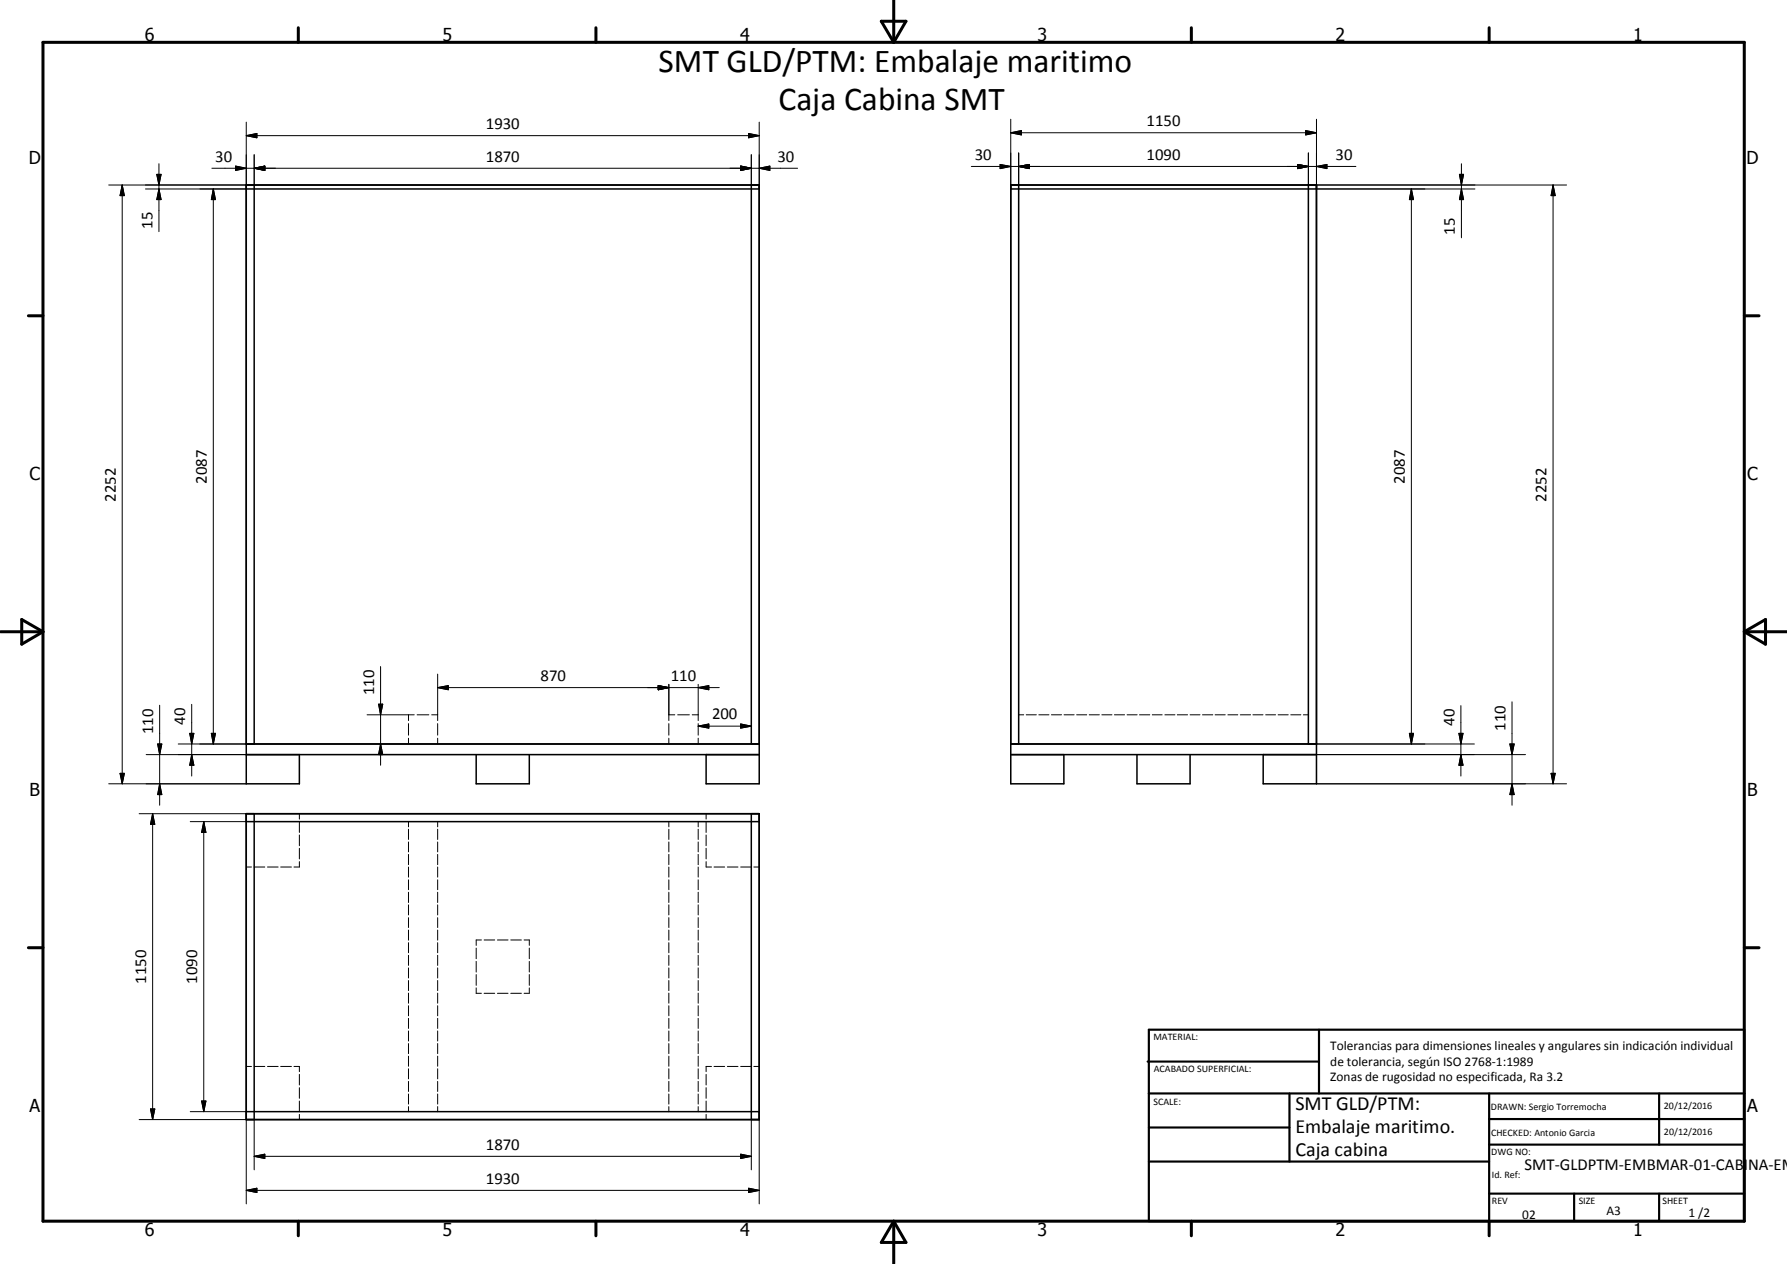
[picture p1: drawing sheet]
<svg xmlns="http://www.w3.org/2000/svg" width="420mm" height="297mm" viewBox="0 0 420 297" stroke-linecap="round" stroke-linejoin="round" font-family="sans-serif">
<g fill="none" stroke="#000" stroke-width=".35">
<path d="M57.9 44.4h120.6M59.8 43.5v131.3M176.6 43.5v131.3M237.6 44.4h71.9M239.5 43.5v131.3M307.6 43.5v131.3M57.9 177.3h120.6M57.9 174.8h120.6M70.4 177.3v6.9h-12.5v-140.7h120.6v140.7h-12.5v-6.9M112 177.3v6.9h12.4v-6.9M237.6 177.3h71.9M237.6 174.8h71.9"/>
<path d="M250.1 177.3v6.9h-12.5v-140.7h71.9v140.7h-12.5v-6.9M267.3 177.3v6.9h12.5v-6.9M57.9 191.2h120.6v71.9h-120.6zM57.9 193.1h120.6M59.8 191.2v71.9M176.6 191.2v71.9M57.9 261.2h120.6"/>
</g>
<g fill="none" stroke="#000" stroke-width=".24">
<path d="M37.4 38.5v15.9M49.8 39.5h137.7M55.4 39l2.5 .5-2.5 .5zM57.9 31.9l2.5-.5v1zM57.9 28.7v14.8h-32.3M57.9 31.9h120.6M59.8 39.5l2.5-.5v1zM59.8 36.4v7.1M174.1 39l2.5 .5-2.5 .5zM176 31.4l2.5 .5-2.5 .5zM176.6 36.4v7.1M178.5 39.5l2.5-.5v1z"/>
<path d="M178.5 28.7v14.8M228.4 39.1h90.4M235.2 38.7l2.4 .4-2.4 .5zM237.6 31.2l2.5-.5v1zM237.6 31.2h71.9M237.6 28v15.5M239.5 39.1l2.5-.4v.9zM239.5 35.9v7.6M305.1 38.7l2.5 .4-2.5 .5zM307 30.7l2.5 .5-2.5 .5zM307.6 35.9v7.6M309.5 39.1l2.5-.4v.9z"/>
<path d="M309.5 28v15.5h58.8M343.6 38.5v17.4M28.7 43.5l.5 2.5h-1zM28.7 43.5v140.7M34.2 44.4h23.7M36.9 41h1l-.5 2.5zM37.4 44.4l.5 2.5h-1zM50.2 44.4l.5 2.5h-1zM50.2 44.4v130.4M309.5 44.4h37.3M331.8 44.4l.5 2.5h-.9zM331.8 44.4v130.4"/>
<path d="M343.1 41h1l-.5 2.5zM343.6 44.4l.5 2.5h-1zM365.2 43.5l.5 2.5h-1zM365.2 43.5v140.7M89.5 156.6v23.2M102.9 158.4v10.9M34.4 177.3h23.5M37.1 174.8h.9l-.5 2.5zM37.5 165.7v23.5M41.9 174.8h16M44.6 172.3h1l-.5 2.5zM45.1 177.3l.5 2.5h-1z"/>
<path d="M45.1 165.5v16.9M49.7 172.3h1l-.5 2.5zM86.3 168h11.1M89 165.5h1l-.5 2.5zM89.5 174.8l.5 2.5h-1zM96 168v1.3M96 170.1v2.7M96 173.5v1.3M98.1 168h2.7M101.5 168h1.4M102.9 161.6l2.5-.5v1zM102.9 170.1v2.7"/>
<path d="M102.9 173.5v1.3M102.9 161.6h66.2M154.8 161.1l2.5 .5-2.5 .5zM157.3 160.8v8.5M157.3 170.1v2.7M157.3 173.5v1.3M157.3 168h1.4M159.3 168h2.8M162.8 168h1.4M164.2 170.6l2.5-.5v1zM164.2 161.6l2.5-.5v1zM164.2 160.8v8.5"/>
<path d="M164.2 170.1v2.7M164.2 173.5v1.3M164.2 170.6h12.4M174.1 170.1l2.5 .5-2.5 .5zM239.5 168h1.2M241.3 168h2.4M244.3 168h2.3M247.2 168h2.4M250.2 168h2.3M253.1 168h2.4M256.1 168h2.4M259.1 168h2.3"/>
<path d="M262 168h2.4M265 168h2.4M267.9 168h2.4M270.9 168h2.4M273.9 168h2.4M276.8 168h2.4M279.8 168h2.3M282.7 168h2.4M285.7 168h2.4M288.7 168h2.3M291.6 168h2.4M294.6 168h2.4"/>
<path d="M297.6 168h2.3M300.5 168h2.4M303.5 168h2.3M306.4 168h1.2M309.5 174.8h37.2M309.5 177.3h49.2M331.4 172.3h.9l-.5 2.5zM343 172.3h1l-.5 2.5zM343.5 177.3l.5 2.5h-1zM343.5 165.8v16.6M355 174.8h1l-.5 2.5zM355.5 164.9v24.3"/>
<path d="M25.6 184.2h32.3M28.2 181.7h1l-.5 2.5zM32.7 191.2h25.2M35.9 191.2l.5 2.5h-1zM35.9 191.2v71.9M37.5 184.2l.5 2.5h-.9zM44.7 193.1h13.2M47.9 193.1l.5 2.5h-1zM47.9 193.1v68.1M70.4 191.2v1.3M70.4 193.1v2.5M70.4 196.2v2.6"/>
<path d="M70.4 199.3v2.5M96 193.1v1.2M96 194.9v2.4M96 197.9v2.3M102.9 193.1v1.2M102.9 194.9v2.4M102.9 197.9v2.3M157.3 193.1v1.2M157.3 194.9v2.4M157.3 197.9v2.3M164.2 193.1v1.2M164.2 194.9v2.4"/>
<path d="M164.2 197.9v2.3M166 191.2v1.3M166 193.1v2.5M166 196.2v2.6M166 199.3v2.5M309.5 184.2h58.8M355.5 184.2l.5 2.5h-1zM364.7 181.7h1l-.5 2.5zM57.9 203.8h1.2M59.8 203.8h2.5M62.9 203.8h2.5M66 203.8h2.5"/>
<path d="M70.4 202.5v1.3h-1.3M96 200.8v2.4M96 203.8v2.3M96 206.8v2.3M96 209.7v2.4M96 212.6v2.4M96 215.6v2.4M96 218.6v2.3M102.9 200.8v2.4M102.9 203.8v2.3M102.9 206.8v2.3M102.9 209.7v2.4"/>
<path d="M102.9 212.6v2.4M102.9 215.6v2.4M102.9 218.6v2.3M157.3 200.8v2.4M157.3 203.8v2.3M157.3 206.8v2.3M157.3 209.7v2.4M157.3 212.6v2.4M157.3 215.6v2.4M157.3 218.6v2.3M164.2 200.8v2.4M164.2 203.8v2.3"/>
<path d="M164.2 206.8v2.3M164.2 209.7v2.4M164.2 212.6v2.4M164.2 215.6v2.4M164.2 218.6v2.3M166 202.5v1.3h1.3M167.9 203.8h2.5M171 203.8h2.5M174.1 203.8h2.5M177.2 203.8h1.3M96 221.5v2.4M96 224.5v2.4"/>
<path d="M96 227.5v2.3M96 230.4v2.4M96 233.4v2.4M96 236.3v2.4M96 239.3v2.4M102.9 221.5v2.4M102.9 224.5v2.4M102.9 227.5v2.3M102.9 230.4v2.4M102.9 233.4v2.4M102.9 236.3v2.4M102.9 239.3v2.4"/>
<path d="M112 232.2v1.2h1.2M112 222.8v2.5M112 225.9v2.5M112 229v2.6M113.2 220.9h-1.2v1.3M113.8 233.4h2.5M113.8 220.9h2.5M117 233.4h2.5M117 220.9h2.5M120.1 233.4h2.5M120.1 220.9h2.5M123.2 220.9h1.2v1.3"/>
<path d="M124.4 232.2v1.2h-1.2M124.4 222.8v2.5M124.4 225.9v2.5M124.4 229v2.6M157.3 221.5v2.4M157.3 224.5v2.4M157.3 227.5v2.3M157.3 230.4v2.4M157.3 233.4v2.4M157.3 236.3v2.4M157.3 239.3v2.4M164.2 221.5v2.4"/>
<path d="M164.2 224.5v2.4M164.2 227.5v2.3M164.2 230.4v2.4M164.2 233.4v2.4M164.2 236.3v2.4M164.2 239.3v2.4M47.4 258.7h1l-.5 2.5zM57.9 250.6h1.2M59.8 250.6h2.5M62.9 250.6h2.5M66 250.6h2.5M69.1 250.6h1.3v1.2"/>
<path d="M70.4 252.5v2.5M70.4 255.6v2.5M70.4 258.7v2.5M96 242.3v2.3M96 245.2v2.4M96 248.2v2.4M96 251.2v2.3M96 254.1v2.4M96 257.1v2.4M102.9 242.3v2.3M102.9 245.2v2.4M102.9 248.2v2.4"/>
<path d="M102.9 251.2v2.3M102.9 254.1v2.4M102.9 257.1v2.4M157.3 242.3v2.3M157.3 245.2v2.4M157.3 248.2v2.4M157.3 251.2v2.3M157.3 254.1v2.4M157.3 257.1v2.4M164.2 242.3v2.3M164.2 245.2v2.4M164.2 248.2v2.4"/>
<path d="M164.2 251.2v2.3M164.2 254.1v2.4M164.2 257.1v2.4M166 252.5v2.5M166 255.6v2.5M166 258.7v2.5M167.3 250.6h-1.3v1.2M167.9 250.6h2.5M171 250.6h2.5M174.1 250.6h2.5M177.2 250.6h1.3M32.7 263.1h25.2v19.8"/>
<path d="M35.4 260.6h1l-.5 2.5zM44.7 261.2h13.2M57.9 279.7l2.5-.5v1zM57.9 279.7h120.6M59.8 271.7l2.5-.5v1zM59.8 263.1v11.8M59.8 271.7h116.8M70.4 261.9v1.2M96 260.1v1.1M102.9 260.1v1.1M157.3 260.1v1.1M164.2 260.1v1.1"/>
<path d="M166 261.9v1.2M174.1 271.2l2.5 .5-2.5 .5zM176 279.2l2.5 .5-2.5 .5zM176.6 263.1v11.8M178.5 263.1v19.8"/>
</g>
<g fill="none" stroke="#000" stroke-width=".71">
<path d="M10.1 9.9h400v277.1h-400zM70.1 6.5v3.4M140.1 6.5v3.4M207.2 5h5.8l-2.9 4.9zM210.1 0v9.9M280.1 6.5v3.4M350.1 6.5v3.4M6.7 74.2h3.4M410.1 74.2h3.5M.1 148.5h10M5.1 145.6l5 2.9-5 2.9zM410.1 148.5h10"/>
<path d="M410.1 148.5l5-2.9v5.8zM6.7 222.7h3.4M410.1 222.7h3.5M70.1 287v3.4M140.1 287v3.4M210.1 287v10M210.1 287l2.9 5h-5.8zM280.1 287v3.4M350.1 287v3.4"/>
</g>
<g fill="none" stroke="#000" stroke-width=".51">
<path d="M269.8 249.5h40.3M270.1 242h140v45h-140zM270.1 257h140M303.2 257v16M310.1 242v15M350.1 257v30M390.1 257v12M270.1 265h33.1M270.1 273h80M350.1 269h60M350.1 263h60M350.1 280.5h60"/>
<path d="M370.1 280.5v6.5M390.1 280.5v6.5"/>
</g>
<g fill="#000">
<path d="M57.9 31.9l2.5-.5v1zM59.8 39.5l2.5-.5v1zM176 31.4l2.5 .5-2.5 .5zM178.5 39.5l2.5-.5v1zM235.2 38.7l2.4 .4-2.4 .5zM237.6 31.2l2.5-.5v1zM239.5 39.1l2.5-.4v.9zM305.1 38.7l2.5 .4-2.5 .5zM307 30.7l2.5 .5-2.5 .5zM309.5 39.1l2.5-.4v.9zM28.7 43.5l.5 2.5h-1zM36.9 41h1l-.5 2.5z"/>
<path d="M37.4 44.4l.5 2.5h-1zM50.2 44.4l.5 2.5h-1zM55.4 39l2.5 .5-2.5 .5zM174.1 39l2.5 .5-2.5 .5zM331.8 44.4l.5 2.5h-.9zM343.1 41h1l-.5 2.5zM343.6 44.4l.5 2.5h-1zM365.2 43.5l.5 2.5h-1zM37.1 174.8h.9l-.5 2.5zM44.6 172.3h1l-.5 2.5zM45.1 177.3l.5 2.5h-1zM49.7 172.3h1l-.5 2.5z"/>
<path d="M89 165.5h1l-.5 2.5zM89.5 174.8l.5 2.5h-1zM102.9 161.6l2.5-.5v1zM154.8 161.1l2.5 .5-2.5 .5zM164.2 170.6l2.5-.5v1zM164.2 161.6l2.5-.5v1zM174.1 170.1l2.5 .5-2.5 .5zM331.4 172.3h.9l-.5 2.5zM343 172.3h1l-.5 2.5zM343.5 177.3l.5 2.5h-1zM355 174.8h1l-.5 2.5zM28.2 181.7h1l-.5 2.5z"/>
<path d="M35.9 191.2l.5 2.5h-1zM37.5 184.2l.5 2.5h-.9zM47.9 193.1l.5 2.5h-1zM355.5 184.2l.5 2.5h-1zM364.7 181.7h1l-.5 2.5zM47.4 258.7h1l-.5 2.5zM35.4 260.6h1l-.5 2.5zM57.9 279.7l2.5-.5v1zM59.8 271.7l2.5-.5v1zM174.1 271.2l2.5 .5-2.5 .5zM176 279.2l2.5 .5-2.5 .5z"/>
</g>
<g font-size="7.9">
<text x="154.8" y="16.8">SMT GLD/PTM: Embalaje maritimo</text>
<text x="183" y="25.9">Caja Cabina SMT</text>
</g>
<g font-size="4.7">
<text x="304.6" y="260.9">SMT GLD/PTM:</text>
<text x="304.6" y="266.3">Embalaje maritimo.</text>
<text x="304.6" y="271.7">Caja cabina</text>
</g>
<g font-size="4.2">
<text x="34" y="9.6">6</text>
<text x="104" y="9.6">5</text>
<text x="174" y="9.6">4</text>
<text x="244" y="9.6">3</text>
<text x="314" y="9.6">2</text>
<text x="384" y="9.6">1</text>
<text x="6.8" y="38.7">D</text>
<text x="410.6" y="38.7">D</text>
<text x="7" y="112.9">C</text>
<text x="410.8" y="112.9">C</text>
<text x="7" y="187.1">B</text>
<text x="410.8" y="187.1">B</text>
<text x="7" y="261.4">A</text>
<text x="410.8" y="261.4">A</text>
<text x="34" y="290.4">6</text>
<text x="104" y="290.4">5</text>
<text x="174" y="290.4">4</text>
<text x="244" y="290.4">3</text>
<text x="314" y="290.4">2</text>
<text x="384" y="290.4">1</text>
</g>
<g font-size="3.9">
<text x="269.6" y="29.7">1150</text>
<text x="114.2" y="30.4">1930</text>
<text x="50.6" y="38">30</text>
<text x="114.2" y="38">1870</text>
<text x="182.8" y="38">30</text>
<text x="229.2" y="37.6">30</text>
<text x="269.6" y="37.6">1090</text>
<text x="314" y="37.6">30</text>
<text x="35.8" y="53.7" transform="rotate(-90 35.8 53.7)">15</text>
<text x="342.1" y="55.1" transform="rotate(-90 342.1 55.1)">15</text>
<text x="48.6" y="113.6" transform="rotate(-90 48.6 113.6)">2087</text>
<text x="330.3" y="113.6" transform="rotate(-90 330.3 113.6)">2087</text>
<text x="27.2" y="117.9" transform="rotate(-90 27.2 117.9)">2252</text>
<text x="363.6" y="117.9" transform="rotate(-90 363.6 117.9)">2252</text>
<text x="127.1" y="160.1">870</text>
<text x="157.7" y="160.1">110</text>
<text x="88" y="163.4" transform="rotate(-90 88 163.4)">110</text>
<text x="36" y="172.5" transform="rotate(-90 36 172.5)">110</text>
<text x="43.5" y="170.3" transform="rotate(-90 43.5 170.3)">40</text>
<text x="167.4" y="169.1">200</text>
<text x="342" y="170.6" transform="rotate(-90 342 170.6)">40</text>
<text x="353.9" y="171.7" transform="rotate(-90 353.9 171.7)">110</text>
<text x="34.4" y="231.2" transform="rotate(-90 34.4 231.2)">1150</text>
<text x="46.3" y="231.2" transform="rotate(-90 46.3 231.2)">1090</text>
<text x="114.2" y="270.2">1870</text>
<text x="358.5" y="275">SMT-GLDPTM-EMBMAR-01-CABINA-EM</text>
<text x="114.2" y="278.2">1930</text>
</g>
<g font-size="3.1">
<text x="312.7" y="246.8">Tolerancias para dimensiones lineales y angulares sin indicación individual</text>
<text x="312.7" y="250.4">de tolerancia, según ISO 2768-1:1989</text>
<text x="312.7" y="254">Zonas de rugosidad no especificada, Ra 3.2</text>
<text x="357.9" y="286.4">02</text>
<text x="377.7" y="285.6">A3</text>
<text x="397" y="285.9">1 /2</text>
</g>
<g font-size="2.4">
<text x="271.2" y="244.4">MATERIAL:</text>
<text x="271.3" y="252">ACABADO SUPERFICIAL:</text>
<text x="271.2" y="259.7">SCALE:</text>
<text x="350.6" y="260.8">DRAWN: Sergio Torremocha</text>
<text x="391.2" y="260.6">20/12/2016</text>
<text x="350.6" y="267">CHECKED: Antonio Garcia</text>
<text x="391.2" y="266.7">20/12/2016</text>
<text x="350.6" y="271.4">DWG NO:</text>
<text x="350.8" y="276.9">Id. Ref:</text>
<text x="350.8" y="282.8">REV</text>
<text x="371.2" y="282.9">SIZE</text>
<text x="390.9" y="282.9">SHEET</text>
</g>
</svg>
